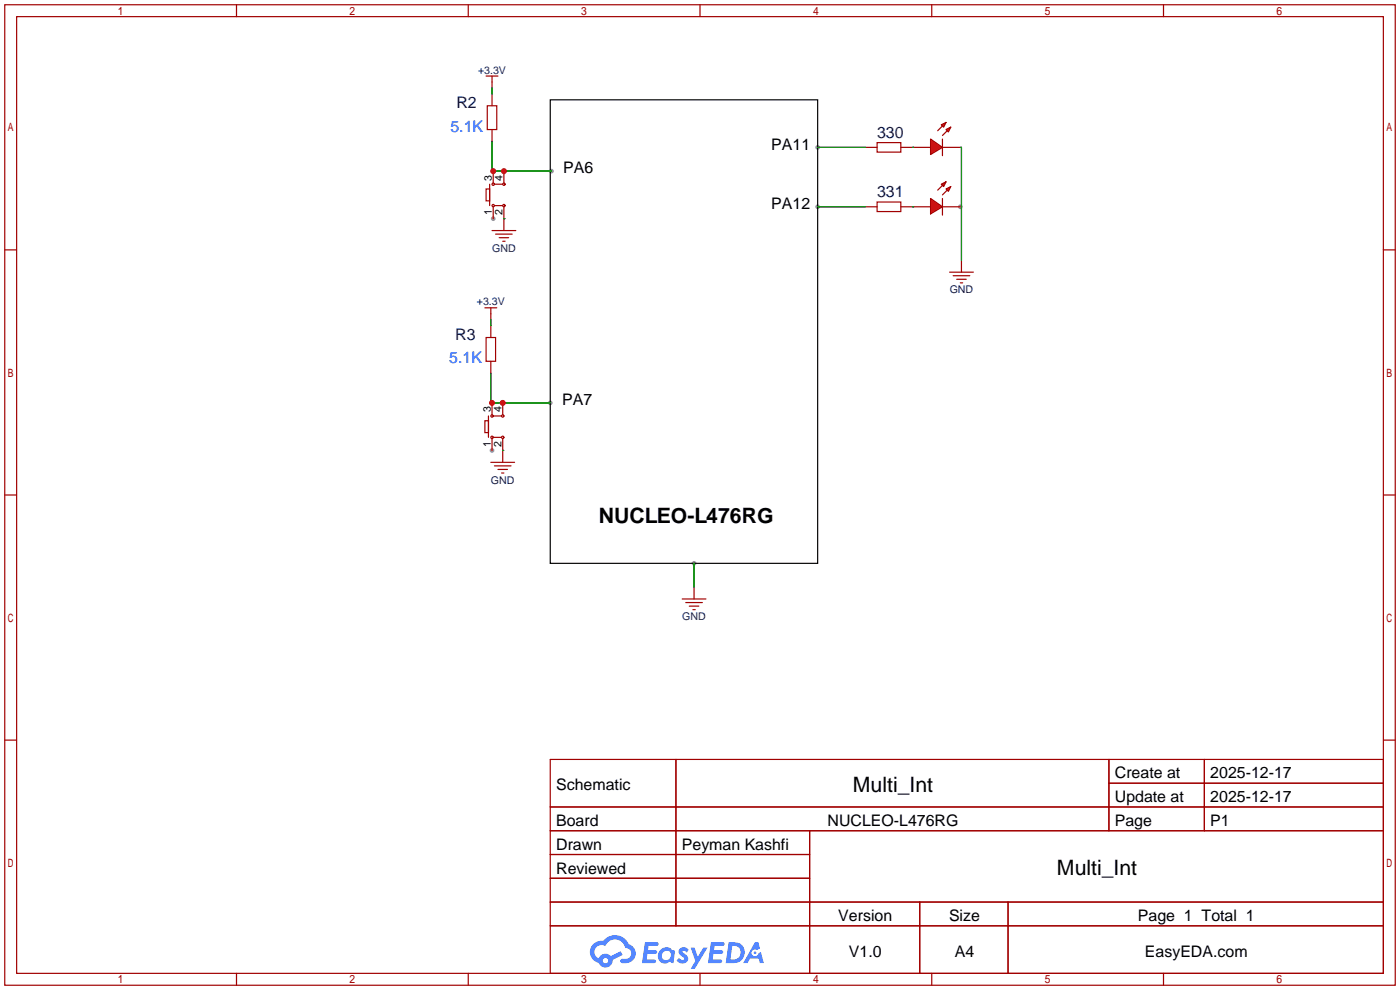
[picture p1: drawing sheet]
<svg xmlns="http://www.w3.org/2000/svg" width="299mm" height="212mm" viewBox="0 0 299 212" stroke-linecap="round" stroke-linejoin="round" font-family="sans-serif">
<g fill="#999">
<circle cx="105.4" cy="46.7" r=".51"/>
<circle cx="105.2" cy="96.3" r=".51"/>
<circle cx="205.2" cy="44.2" r=".51"/>
<circle cx="174.8" cy="31.5" r=".51"/>
<circle cx="148.3" cy="120.4" r=".51"/>
<circle cx="117.9" cy="36.6" r=".51"/>
<circle cx="117.6" cy="86.1" r=".51"/>
<circle cx="174.8" cy="44.2" r=".51"/>
</g>
<g fill="none" stroke="#a10000" stroke-width=".25">
<path d="M1 1h297.2v209.6h-297.2zM3.6 3.6h292.1v204.4h-292.1zM50.5 1v2.6M100.1 1v2.6M149.6 1v2.6M199.1 1v2.6M248.7 1v2.6M1 53.4h2.6M295.7 53.4h2.5M1 105.8h2.6M295.7 105.8h2.5M1 158.2h2.6"/>
<path d="M295.7 158.2h2.5M117.6 162.3h178.1v45.7h-178.1zM117.6 172.5h178.1M117.6 177.5h178.1M144.5 162.3v35.6M173 177.5v30.5M237 162.3v15.2M237 167.4h58.7M257.4 162.3v15.2M117.6 182.6h55.4M117.6 192.8h178.1M117.6 187.7h55.4"/>
<path d="M117.6 197.9h178.1M196.6 192.8v15.2M215.4 192.8v15.2M50.5 208v2.6M100.1 208v2.6M149.6 208v2.6M199.1 208v2.6M248.7 208v2.6"/>
</g>
<g fill="#5487ff">
<path d="M145.3 202.7a1.3 1.3 0 0 1 1.9 .3l-.4 .6a.54 .54 0 0 0-.9-.2l.1 .2a1.34 1.34 0 0 1 .9 1.8 1.47 1.47 0 0 1-2.3-.1l.5-.6 .8 .5a.31 .31 0 0 0 .4-.3 .31 .31 0 0 0-.3-.4 1.12 1.12 0 0 1-.7-1.8z"/>
<path d="M147.6 202.5h.9l.6 2 1.2-2h.9l-2.7 4.6h-.9l1-1.7z"/>
<path d="M137.8 201.4h1.7a1.31 1.31 0 0 1 1.2 .2 .4 .4 0 0 1-.3 .5l-1.8 .1-.1 .9h1.6a.4 .4 0 0 1 .4 .4 .4 .4 0 0 1-.5 .4h-1.6l-.2 1.2h1.4a.46 .46 0 0 1 .5 0 .46 .46 0 0 1 .1 .5l-.4 .2h-2.6z"/>
<path d="M151.9 201.4h1.7a1.32 1.32 0 0 1 1.2 .2 .39 .39 0 0 1-.3 .5l-1.8 .1-.1 .9h1.6a.4 .4 0 0 1 .4 .4 .4 .4 0 0 1-.4 .4h-1.7l-.2 1.2h1.4a.46 .46 0 0 1 .5 0 .46 .46 0 0 1 .1 .5l-.4 .2h-2.6z"/>
<path d="M161.3 201.4h.8l.3 1.3-.6 .4a.75 .75 0 0 0-1.1 .3 .75 .75 0 0 0 .5 1 .75 .75 0 0 0 .9-.7l.5-.2 .6 2.3h-.8l-.3-.9h-1.8l-.5 .9h-1z"/>
<path d="M155.7 201.4l-.6 4.4h1.5a2.27 2.27 0 0 0 2.6-2.2 2.27 2.27 0 0 0-2.7-2.2zM156.5 202.1a1.5 1.5 0 0 1 1.8 1.6 1.5 1.5 0 0 1-1.9 1.4h-.3z"/>
<path d="M141.2 203a1.6 1.6 0 0 0-.3 2.3 1.6 1.6 0 0 0 2.3 .2l.7 .3 .3-2.4-.1-.3-.5-.1a1.58 1.58 0 0 0-2.4 0zM141.8 203.5a.98 .98 0 0 1 1.6 .4 .98 .98 0 0 1-1.1 1.3 .94 .94 0 0 1-.9-.7 .94 .94 0 0 1 .4-1z"/>
<path d="M126.8 201.8a2.37 2.37 0 0 0 1.1 4 1.54 1.54 0 0 0 1.8 1 1.54 1.54 0 0 0 1.2-1.6l2.2-1.1-.5-.8-2 1a1.57 1.57 0 0 0-2.7 .5 1.5 1.5 0 0 1-.7-2.1 1.5 1.5 0 0 1 2.2-.5 2.23 2.23 0 0 1 2.3-1.4 2.23 2.23 0 0 1 2 1.8 1.16 1.16 0 0 1 1.2 1.1 1.16 1.16 0 0 1-1.1 1.2h-.7a.47 .47 0 0 0-.5 .4 .47 .47 0 0 0 .4 .5 2.17 2.17 0 0 0 2.5-.9 2.17 2.17 0 0 0-.3-2.7l-.8-.4a3.2 3.2 0 0 0-5.5-.7l-1.1 .1zM128.8 205.3a.6 .6 0 0 1 1.2 0 .6 .6 0 0 1-1.2 0z"/>
<circle cx="161.4" cy="203.6" r=".28"/>
</g>
<path d="M117.6 21.3h57.2v99.1h-57.2z" fill="none" stroke="#000" stroke-width=".25"/>
<path d="M184.9 31.5h2.6M187.5 30.5h5v2h-5zM192.5 31.5h6.4M201.4 31.5h3.8M201.4 29.7v3.6M145.8 128h5.1M146.6 128.8h3.5M147.3 129.5h2.1M148.1 130.3h.5M148.3 125.5v2.5" fill="none" stroke="#a10000" stroke-width=".25"/>
<path d="M174.8 31.5h10.1M148.3 120.4v5.1" fill="none" stroke="#008700" stroke-width=".25"/>
<g fill="#f00" stroke="#a10000" stroke-width=".25">
<path d="M198.9 29.7l2.5 1.8-2.5 1.5z"/>
<path d="M201.2 26.7l1-.5-.5 1z"/>
<path d="M202.2 27.7l1-.5-.5 1z"/>
</g>
<g fill="none" stroke="#a10000" stroke-width=".25">
<path d="M103.9 16.3h2.5M105.2 16.3v2.5M104.1 22.6h2.1v5.1h-2.1zM104.6 39.4v4.5M105.2 20.1v2.5M105.2 27.7v2.5M105.4 36.6v2.5M105.7 39.4h1.7M107.7 36.6v2.5M201.4 26.9l-1 1M202.4 27.9l-1 1.1M103.9 40.4h.7v2.5h-.7z"/>
<path d="M105.2 49.3h5M105.4 44.2v2.5M105.7 43.9h1.7M105.9 50h3.6M106.7 50.8h2M107.4 51.6h.5M107.7 44.2v5.1M184.9 44.2h2.6M187.5 43.2h5v2h-5zM192.5 44.2h6.4M201.4 44.2h3.8M201.4 42.4v3.6"/>
<path d="M202.9 58.2h5.1M203.7 58.9h3.6M204.5 59.7h2M205.5 55.6v2.6M103.6 65.8h2.6M103.9 72.1h2v5.1h-2zM104.9 65.8v2.5M104.9 69.6v2.5M104.9 77.2v2.6M205.2 60.5h.5M103.6 89.9h.8v2.6h-.8zM104.4 88.9v4.6"/>
<path d="M104.9 98.8h5.1M105.2 86.1v2.5M105.2 93.7v2.6M105.4 93.5h1.8M105.4 88.9h1.8M105.7 99.6h3.5M107.4 86.1v2.5M107.4 93.7v5.1M106.4 100.3h2.1M107.2 101.1h.5"/>
<circle cx="105.4" cy="39.4" r=".25"/>
<circle cx="107.7" cy="39.4" r=".25"/>
<circle cx="105.4" cy="43.9" r=".25"/>
<circle cx="107.7" cy="43.9" r=".25"/>
<circle cx="105.2" cy="88.9" r=".25"/>
<circle cx="105.2" cy="93.5" r=".25"/>
<circle cx="107.4" cy="88.9" r=".25"/>
<circle cx="107.4" cy="93.5" r=".25"/>
</g>
<path d="M105.2 18.8v1.3M105.2 30.2v6.4h12.7M195.1 31.5h.1M205.2 31.5h.3v24.1M107.7 46.7h.1M174.8 44.2h10.1M104.9 79.8v6.3h12.7M104.9 68.3v1.3M107.4 96.3h.1" fill="none" stroke="#008700" stroke-width=".25"/>
<g fill="#f00" stroke="#a10000" stroke-width=".25">
<path d="M198.9 42.4l2.5 1.8-2.5 1.5z"/>
<path d="M201.2 39.4l1-.5-.5 1z"/>
<path d="M202.2 40.4l1-.5-.5 1z"/>
</g>
<path d="M201.4 39.6l-1 1M202.4 40.6l-1 1.1" fill="none" stroke="#a10000" stroke-width=".25"/>
<path d="M195.1 44.2h.1" fill="none" stroke="#008700" stroke-width=".25"/>
<g fill="#c00">
<circle cx="105.4" cy="36.6" r=".63"/>
<circle cx="107.7" cy="36.6" r=".63"/>
<circle cx="107.4" cy="86.1" r=".63"/>
<circle cx="105.2" cy="86.1" r=".63"/>
</g>
<g font-size="4.5">
<text x="128" y="111.7">NUCLEO-L476RG</text>
<text x="182.3" y="169.2">Multi_Int</text>
<text x="225.9" y="187">Multi_Int</text>
</g>
<g font-size="3.4" fill="#000080">
<text x="97.5" y="23.1">R2</text>
<text x="187.5" y="29.4">330</text>
<text x="187.5" y="42.1">331</text>
<text x="97.3" y="72.6">R3</text>
</g>
<g font-size="3.4" fill="#00f">
<text x="96.3" y="28.1">5.1K</text>
<text x="96" y="77.7">5.1K</text>
</g>
<g font-size="3.4">
<text x="164.8" y="32">PA11</text>
<text x="120.4" y="37">PA6</text>
<text x="164.8" y="44.7">PA12</text>
<text x="120.1" y="86.6">PA7</text>
<text x="238.3" y="166.4">Create at</text>
<text x="258.7" y="166.4">2025-12-17</text>
<text x="118.9" y="168.9">Schematic</text>
<text x="238.3" y="171.4">Update at</text>
<text x="258.7" y="171.4">2025-12-17</text>
<text x="118.9" y="176.5">Board</text>
<text x="176.9" y="176.5">NUCLEO-L476RG</text>
<text x="238.3" y="176.5">Page</text>
<text x="258.7" y="176.5">P1</text>
<text x="118.9" y="181.6">Drawn</text>
<text x="145.7" y="181.6">Peyman Kashfi</text>
<text x="118.9" y="186.7">Reviewed</text>
<text x="179.2" y="196.8">Version</text>
<text x="202.8" y="196.8">Size</text>
<text x="243.2" y="196.8">Page 1 Total 1</text>
<text x="181.4" y="204.5">V1.0</text>
<text x="204.1" y="204.5">A4</text>
<text x="244.7" y="204.5">EasyEDA.com</text>
</g>
<g font-size="2.3" fill="#000080">
<text x="102.2" y="15.7">+3.3V</text>
<text x="105.2" y="53.8">GND</text>
<text x="101.9" y="65.2">+3.3V</text>
<text x="203" y="62.7">GND</text>
<text x="104.9" y="103.3">GND</text>
<text x="145.8" y="132.6">GND</text>
</g>
<g font-size="2.3">
<text x="105.1" y="38.6" transform="rotate(-90 105.1 38.6)">3</text>
<text x="107.4" y="38.6" transform="rotate(-90 107.4 38.6)">4</text>
<text x="105.1" y="46" transform="rotate(-90 105.1 46)">1</text>
<text x="107.4" y="46" transform="rotate(-90 107.4 46)">2</text>
<text x="104.9" y="88.1" transform="rotate(-90 104.9 88.1)">3</text>
<text x="107.2" y="88.1" transform="rotate(-90 107.2 88.1)">4</text>
<text x="104.9" y="95.5" transform="rotate(-90 104.9 95.5)">1</text>
<text x="107.2" y="95.5" transform="rotate(-90 107.2 95.5)">2</text>
</g>
</svg>
